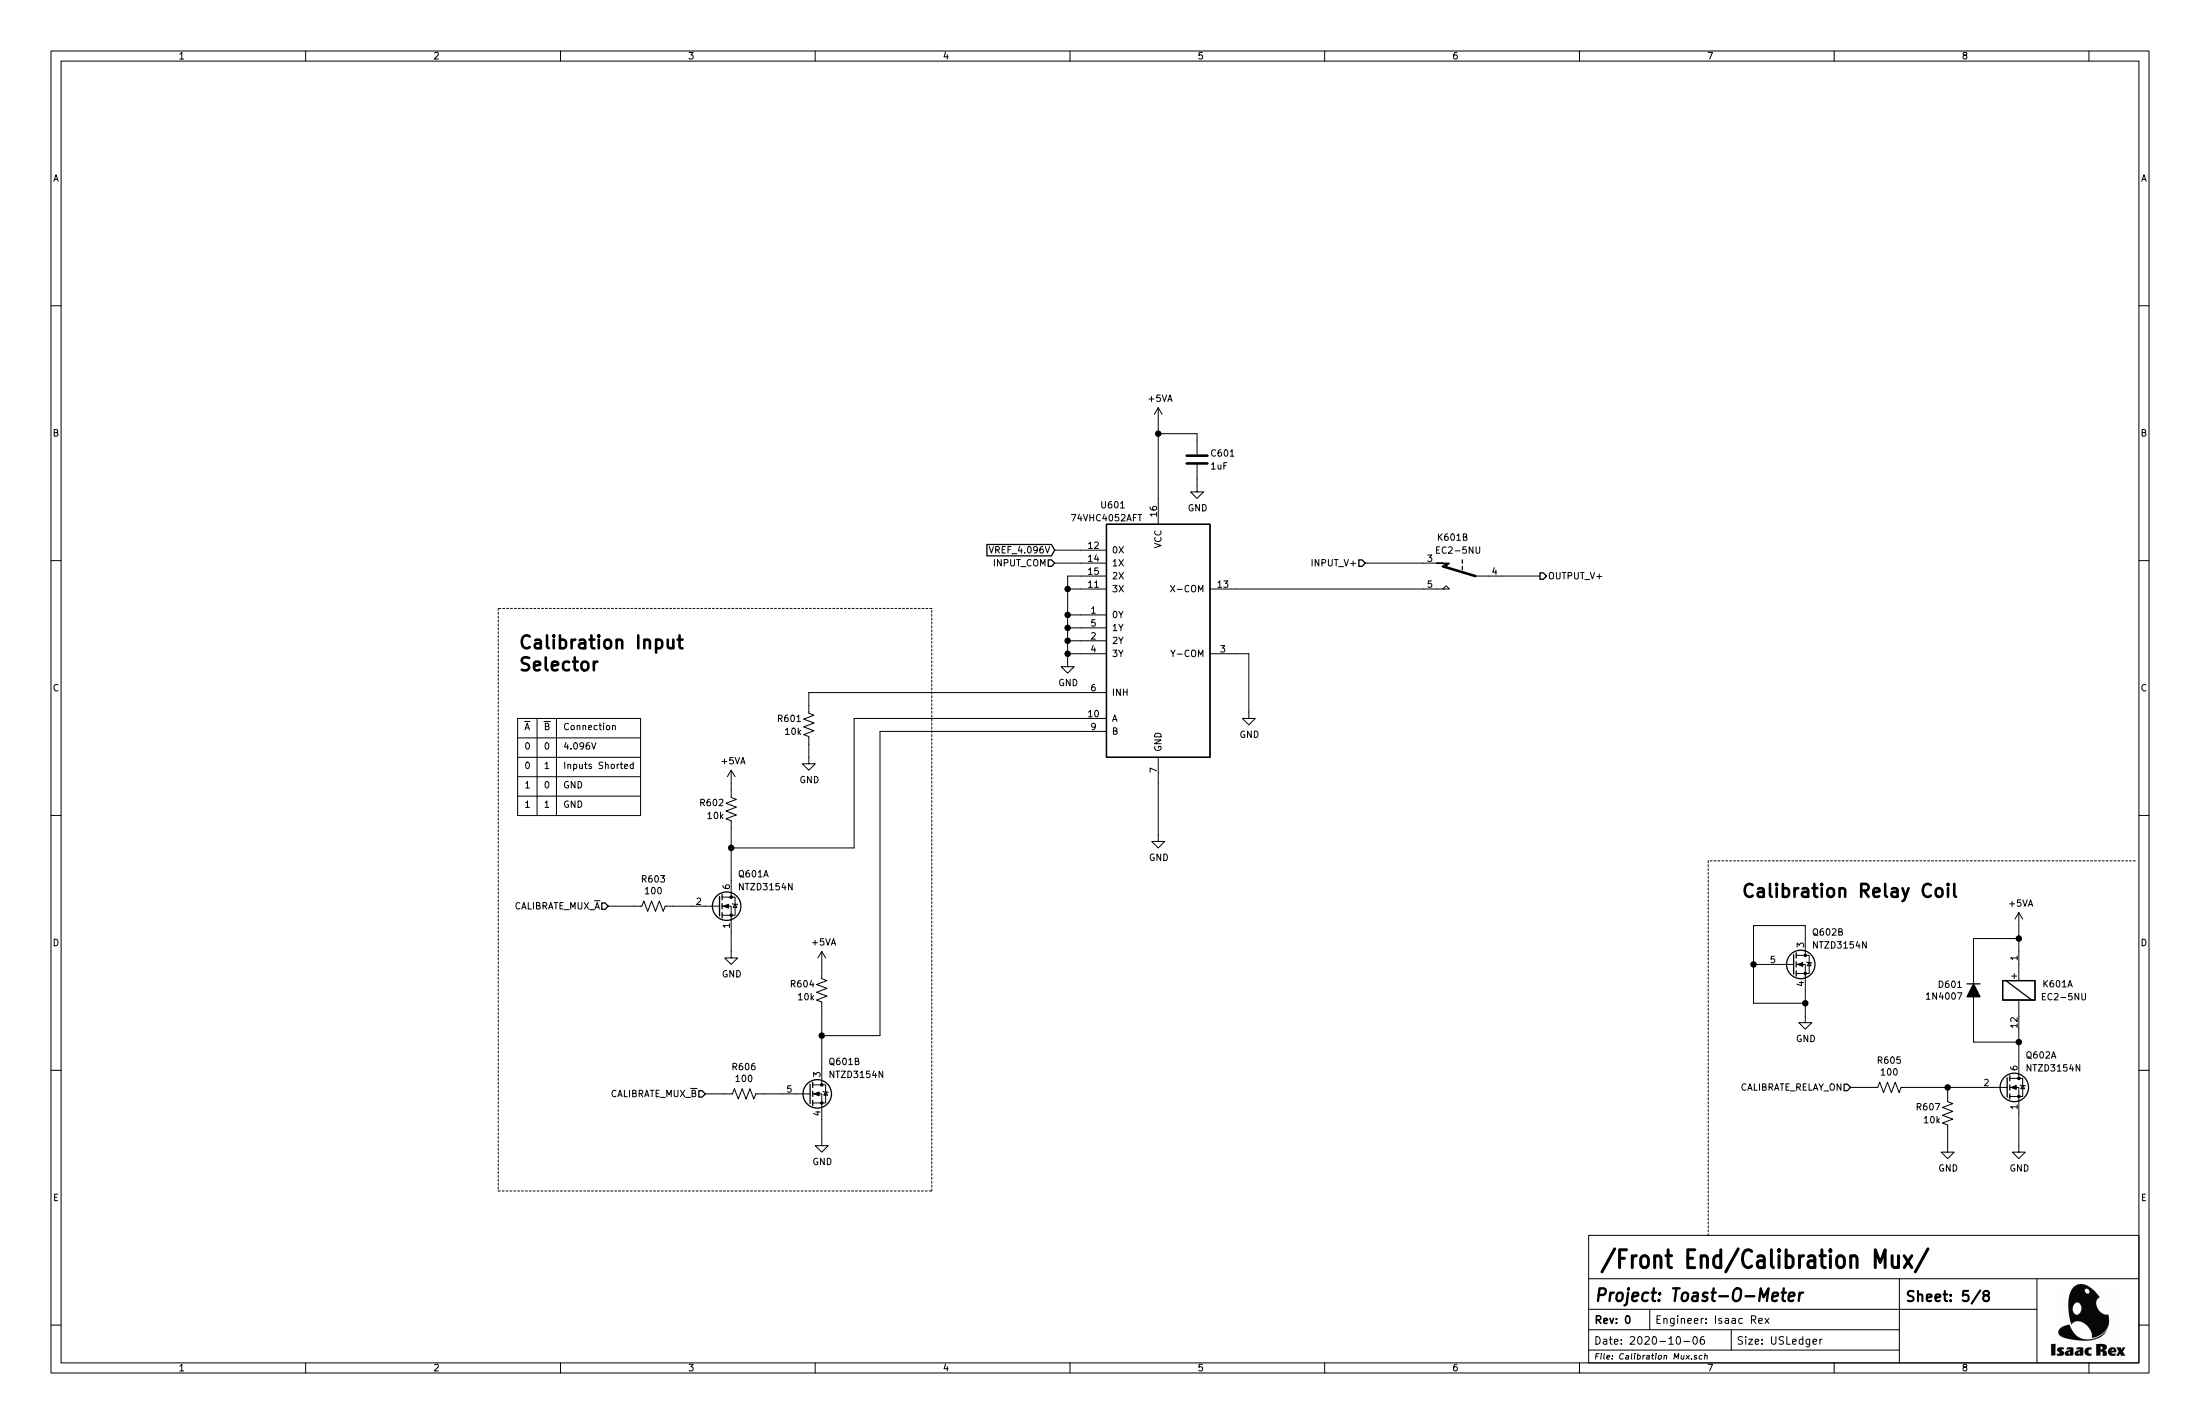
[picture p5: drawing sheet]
EESchema Schematic File Version 4
EELAYER 30 0
EELAYER END
$Descr USLedger 17000 11000
encoding utf-8
Sheet 5 8
Title "Toast-O-Meter"
Date "2020-10-06"
Rev "0"
Comp ""
Comment1 "Isaac Rex"
Comment2 ""
Comment3 ""
Comment4 ""
$EndDescr
Text Notes 4350 6250 0    50   ~ 0
GND
Wire Wire Line
	8250 4550 8250 4750
Connection ~ 8250 4550
Wire Wire Line
	8350 4550 8250 4550
Connection ~ 8250 4750
Wire Wire Line
	8250 4450 8250 4550
Wire Wire Line
	8350 4450 8250 4450
Wire Wire Line
	8150 4350 8350 4350
Wire Wire Line
	9650 5050 9650 5500
Wire Wire Line
	9550 5050 9650 5050
Wire Wire Line
	8250 5050 8250 4950
Connection ~ 8250 5050
Wire Wire Line
	8250 5050 8350 5050
Connection ~ 8250 4950
Wire Wire Line
	8350 4950 8250 4950
Wire Wire Line
	8250 4750 8350 4750
Wire Wire Line
	8250 5100 8250 5050
Wire Wire Line
	8950 6050 8950 6450
Wire Wire Line
	8950 3350 8950 3850
Connection ~ 8950 3350
Wire Wire Line
	9250 3350 8950 3350
Wire Wire Line
	9250 3400 9250 3350
Wire Wire Line
	9250 3750 9250 3700
Wire Wire Line
	8950 3250 8950 3350
$Comp
L power:GND #PWR?
U 1 1
P 9250 3750
AR Path="/5F4FE48A" Ref="#PWR?"  Part="1" 
AR Path="/5F511849/5F4FE48A" Ref="#PWR?"  Part="1" 
AR Path="/5F511849/5F4FBB9F/5F4FE48A" Ref="#PWR0602"  Part="1" 
F 0 "#PWR0602" H 9250 3500 50  0001 C CNN
F 1 "GND" H 9255 3577 50  0000 C CNN
F 2 "" H 9250 3750 50  0001 C CNN
F 3 "" H 9250 3750 50  0001 C CNN
	1    9250 3750
	1    0    0    -1  
$EndComp
$Comp
L Device:C C?
U 1 1
P 9250 3550
AR Path="/5F4FE490" Ref="C?"  Part="1" 
AR Path="/5F511849/5F4FE490" Ref="C?"  Part="1" 
AR Path="/5F511849/5F4FBB9F/5F4FE490" Ref="C601"  Part="1" 
F 0 "C601" H 9350 3600 50  0000 L CNN
F 1 "1uF" H 9350 3500 50  0000 L CNN
F 2 "Resistor_SMD:R_0603_1608Metric_Pad1.05x0.95mm_HandSolder" H 9288 3400 50  0001 C CNN
F 3 "~" H 9250 3550 50  0001 C CNN
F 4 "https://www.digikey.com/en/products/detail/samsung-electro-mechanics/CL10B105MO8NNWC/5961008" H 9250 3550 50  0001 C CNN "Digi-Key Link"
F 5 "1276-6524-1-ND" H 9250 3550 50  0001 C CNN "Digi-Key PN"
	1    9250 3550
	1    0    0    -1  
$EndComp
$Comp
L power:+5VA #PWR?
U 1 1
P 8950 3250
AR Path="/5F4FE496" Ref="#PWR?"  Part="1" 
AR Path="/5F511849/5F4FE496" Ref="#PWR?"  Part="1" 
AR Path="/5F511849/5F4FBB9F/5F4FE496" Ref="#PWR0601"  Part="1" 
F 0 "#PWR0601" H 8950 3100 50  0001 C CNN
F 1 "+5VA" H 8965 3423 50  0000 C CNN
F 2 "" H 8950 3250 50  0001 C CNN
F 3 "" H 8950 3250 50  0001 C CNN
	1    8950 3250
	1    0    0    -1  
$EndComp
Wire Notes Line style solid
	4000 5700 4950 5700
Wire Notes Line style solid
	4000 5550 4000 6300
Wire Notes Line style solid
	4950 5550 4000 5550
Wire Notes Line style solid
	4950 6300 4950 5550
$Comp
L power:GND #PWR?
U 1 1
P 8950 6450
AR Path="/5F4FE4A3" Ref="#PWR?"  Part="1" 
AR Path="/5F511849/5F4FE4A3" Ref="#PWR?"  Part="1" 
AR Path="/5F511849/5F4FBB9F/5F4FE4A3" Ref="#PWR0607"  Part="1" 
F 0 "#PWR0607" H 8950 6200 50  0001 C CNN
F 1 "GND" H 8955 6277 50  0000 C CNN
F 2 "" H 8950 6450 50  0001 C CNN
F 3 "" H 8950 6450 50  0001 C CNN
	1    8950 6450
	1    0    0    -1  
$EndComp
$Comp
L power:GND #PWR?
U 1 1
P 9650 5500
AR Path="/5F4FE4A9" Ref="#PWR?"  Part="1" 
AR Path="/5F511849/5F4FE4A9" Ref="#PWR?"  Part="1" 
AR Path="/5F511849/5F4FBB9F/5F4FE4A9" Ref="#PWR0604"  Part="1" 
F 0 "#PWR0604" H 9650 5250 50  0001 C CNN
F 1 "GND" H 9655 5327 50  0000 C CNN
F 2 "" H 9650 5500 50  0001 C CNN
F 3 "" H 9650 5500 50  0001 C CNN
	1    9650 5500
	1    0    0    -1  
$EndComp
$Comp
L power:GND #PWR?
U 1 1
P 8250 5100
AR Path="/5F4FE4AF" Ref="#PWR?"  Part="1" 
AR Path="/5F511849/5F4FE4AF" Ref="#PWR?"  Part="1" 
AR Path="/5F511849/5F4FBB9F/5F4FE4AF" Ref="#PWR0603"  Part="1" 
F 0 "#PWR0603" H 8250 4850 50  0001 C CNN
F 1 "GND" H 8255 4927 50  0000 C CNN
F 2 "" H 8250 5100 50  0001 C CNN
F 3 "" H 8250 5100 50  0001 C CNN
	1    8250 5100
	1    0    0    -1  
$EndComp
Wire Wire Line
	8150 4250 8350 4250
Text GLabel 8150 4250 0    50   Input ~ 0
VREF_4.096V
$Comp
L irex_Analog_Switch:74VHC4052AFT U?
U 1 1
P 8950 4950
AR Path="/5F511849/5F4FE4B7" Ref="U?"  Part="1" 
AR Path="/5F511849/5F4FBB9F/5F4FE4B7" Ref="U601"  Part="1" 
F 0 "U601" H 8600 6000 50  0000 C CNN
F 1 "74VHC4052AFT" H 8550 5900 50  0000 C CNN
F 2 "Package_SO:TSSOP-16_4.4x5mm_P0.65mm" H 9850 3950 50  0001 C CNN
F 3 "https://www.mouser.com/datasheet/2/408/74VHC4052AFT_datasheet_en_20181030-1760546.pdf" H 8950 4950 50  0001 C CNN
F 4 "https://www.digikey.com/en/products/detail/toshiba-semiconductor-and-storage/74VHC4052AFT/4780915?s=N4IgTCBcDaIOwBYBqAJAwggDAVjAQQDEAVEAXQF8g" H 8950 4950 50  0001 C CNN "Digi-Key Link"
F 5 "74VHC4052AFTCT-ND" H 8950 4950 50  0001 C CNN "Digi-Key PN"
	1    8950 4950
	1    0    0    -1  
$EndComp
Wire Notes Line style solid
	4150 5550 4150 6300
Wire Notes Line style solid
	4300 5550 4300 6300
Text Notes 4050 5650 0    50   ~ 0
~A
Text Notes 4200 5650 0    50   ~ 0
~B\n
Text Notes 4050 5800 0    50   ~ 0
0
Text Notes 4200 5800 0    50   ~ 0
0
Text Notes 4200 5950 0    50   ~ 0
1
Text Notes 4050 5950 0    50   ~ 0
0
Text Notes 4050 6100 0    50   ~ 0
1
Text Notes 4200 6100 0    50   ~ 0
0
Text Notes 4050 6250 0    50   ~ 0
1
Text Notes 4200 6250 0    50   ~ 0
1
Wire Notes Line style solid
	4000 6300 4950 6300
Wire Notes Line style solid
	4000 5850 4950 5850
Wire Notes Line style solid
	4000 6000 4950 6000
Wire Notes Line style solid
	4000 6150 4950 6150
Text Notes 4350 6100 0    50   ~ 0
GND
Text HLabel 8150 4350 0    50   Input ~ 0
INPUT_COM
Text HLabel 4700 7000 0    50   Input ~ 0
CALIBRATE_MUX_~A
Text HLabel 5450 8450 0    50   Input ~ 0
CALIBRATE_MUX_~B
Wire Wire Line
	6600 5550 8350 5550
Wire Wire Line
	6800 5650 8350 5650
$Comp
L irex_Transistor_FET:NTZD3154N Q?
U 2 1
P 6350 8450
AR Path="/5F3FD151/5FFA77CB" Ref="Q?"  Part="2" 
AR Path="/5F3FD151/5FDB7453/5FFA77CB" Ref="Q?"  Part="2" 
AR Path="/5F3FD151/5FE6F821/5FFA77CB" Ref="Q?"  Part="2" 
AR Path="/5FDFAE85/5FE702E1/5FFA77CB" Ref="Q?"  Part="2" 
AR Path="/5FDFAE85/5FE7329E/5FFA77CB" Ref="Q?"  Part="2" 
AR Path="/5F3FD151/5FEE79D7/5FFA77CB" Ref="Q?"  Part="2" 
AR Path="/5F511849/5F4FBB9F/5FEE8CDB/5FFA77CB" Ref="Q?"  Part="2" 
AR Path="/5F511849/5F4FBB9F/5FFA77CB" Ref="Q601"  Part="2" 
F 0 "Q601" H 6400 8700 50  0000 L CNN
F 1 "NTZD3154N" H 6400 8600 50  0000 L CNN
F 2 "Package_TO_SOT_SMD:SOT-563" H 6450 8350 50  0001 L CNN
F 3 "https://www.onsemi.cn/PowerSolutions/document/NTZD3154N-D.PDF" H 6350 8450 50  0001 L CNN
F 4 "https://www.digikey.com/en/products/detail/on-semiconductor/NTZD3154NT1G/687137" H 6350 8450 50  0001 C CNN "Digi-Key Link"
F 5 "NTZD3154NT1GOSCT-ND" H 6350 8450 50  0001 C CNN "Digi-Key PN"
	2    6350 8450
	1    0    0    -1  
$EndComp
$Comp
L irex_Transistor_FET:NTZD3154N Q?
U 1 1
P 5650 7000
AR Path="/5F3FD151/5FFA54DD" Ref="Q?"  Part="1" 
AR Path="/5F3FD151/5FD730FD/5FFA54DD" Ref="Q?"  Part="1" 
AR Path="/5F3FD151/5FDD18C6/5FFA54DD" Ref="Q?"  Part="1" 
AR Path="/5F3FD151/5FE6F81B/5FFA54DD" Ref="Q?"  Part="1" 
AR Path="/5FDFAE85/5FE702DB/5FFA54DD" Ref="Q?"  Part="1" 
AR Path="/5FDFAE85/5FE7329A/5FFA54DD" Ref="Q?"  Part="1" 
AR Path="/5F3FD151/5FEE79DD/5FFA54DD" Ref="Q?"  Part="1" 
AR Path="/5F511849/5F4FBB9F/5FEE8CE1/5FFA54DD" Ref="Q?"  Part="1" 
AR Path="/5F511849/5F4FBB9F/5FEF5786/5FFA54DD" Ref="Q?"  Part="1" 
AR Path="/5F511849/5F4FBB9F/5FEF9BAE/5FFA54DD" Ref="Q?"  Part="1" 
AR Path="/5F511849/5F4FBB9F/5FFA54DD" Ref="Q601"  Part="1" 
F 0 "Q601" H 5700 7250 50  0000 L CNN
F 1 "NTZD3154N" H 5700 7150 50  0000 L CNN
F 2 "Package_TO_SOT_SMD:SOT-563" H 5750 6900 50  0001 L CNN
F 3 "https://www.onsemi.cn/PowerSolutions/document/NTZD3154N-D.PDF" H 5650 7000 50  0001 L CNN
F 4 "https://www.digikey.com/en/products/detail/on-semiconductor/NTZD3154NT1G/687137" H 5650 7000 50  0001 C CNN "Digi-Key Link"
F 5 "NTZD3154NT1GOSCT-ND" H 5650 7000 50  0001 C CNN "Digi-Key PN"
	1    5650 7000
	1    0    0    -1  
$EndComp
Wire Wire Line
	5650 6800 5650 6550
Wire Wire Line
	5650 7350 5650 7200
$Comp
L power:GND #PWR?
U 1 1
P 5650 7350
AR Path="/5FFB4624" Ref="#PWR?"  Part="1" 
AR Path="/5F511849/5FFB4624" Ref="#PWR?"  Part="1" 
AR Path="/5F511849/5F4FBB9F/5FFB4624" Ref="#PWR0609"  Part="1" 
F 0 "#PWR0609" H 5650 7100 50  0001 C CNN
F 1 "GND" H 5655 7177 50  0000 C CNN
F 2 "" H 5650 7350 50  0001 C CNN
F 3 "" H 5650 7350 50  0001 C CNN
	1    5650 7350
	1    0    0    -1  
$EndComp
$Comp
L power:+5VA #PWR?
U 1 1
P 5650 6050
AR Path="/5FFB5098" Ref="#PWR?"  Part="1" 
AR Path="/5F511849/5FFB5098" Ref="#PWR?"  Part="1" 
AR Path="/5F511849/5F4FBB9F/5FFB5098" Ref="#PWR0606"  Part="1" 
F 0 "#PWR0606" H 5650 5900 50  0001 C CNN
F 1 "+5VA" H 5665 6223 50  0000 C CNN
F 2 "" H 5650 6050 50  0001 C CNN
F 3 "" H 5650 6050 50  0001 C CNN
	1    5650 6050
	1    0    0    -1  
$EndComp
Wire Wire Line
	5650 6050 5650 6100
Wire Wire Line
	6600 6550 5650 6550
Wire Wire Line
	6600 5550 6600 6550
Connection ~ 5650 6550
Wire Wire Line
	5650 6550 5650 6400
Wire Wire Line
	6350 8250 6350 8000
$Comp
L power:+5VA #PWR?
U 1 1
P 6350 7450
AR Path="/5FFBEC35" Ref="#PWR?"  Part="1" 
AR Path="/5F511849/5FFBEC35" Ref="#PWR?"  Part="1" 
AR Path="/5F511849/5F4FBB9F/5FFBEC35" Ref="#PWR0610"  Part="1" 
F 0 "#PWR0610" H 6350 7300 50  0001 C CNN
F 1 "+5VA" H 6365 7623 50  0000 C CNN
F 2 "" H 6350 7450 50  0001 C CNN
F 3 "" H 6350 7450 50  0001 C CNN
	1    6350 7450
	1    0    0    -1  
$EndComp
Wire Wire Line
	6350 7450 6350 7500
Connection ~ 6350 8000
Wire Wire Line
	6350 8000 6350 7800
Wire Wire Line
	6350 8800 6350 8650
$Comp
L power:GND #PWR?
U 1 1
P 6350 8800
AR Path="/5FFC18F6" Ref="#PWR?"  Part="1" 
AR Path="/5F511849/5FFC18F6" Ref="#PWR?"  Part="1" 
AR Path="/5F511849/5F4FBB9F/5FFC18F6" Ref="#PWR0612"  Part="1" 
F 0 "#PWR0612" H 6350 8550 50  0001 C CNN
F 1 "GND" H 6355 8627 50  0000 C CNN
F 2 "" H 6350 8800 50  0001 C CNN
F 3 "" H 6350 8800 50  0001 C CNN
	1    6350 8800
	1    0    0    -1  
$EndComp
Wire Wire Line
	6800 5650 6800 8000
Wire Wire Line
	6800 8000 6350 8000
Wire Wire Line
	8250 4850 8250 4750
Wire Wire Line
	8250 4950 8250 4850
Connection ~ 8250 4850
Wire Wire Line
	8250 4850 8350 4850
Wire Wire Line
	6250 5450 6250 5350
$Comp
L irex_Transistor_FET:NTZD3154N Q?
U 1 1
P 15600 8400
AR Path="/5F3FD151/5FFCC6C6" Ref="Q?"  Part="1" 
AR Path="/5F3FD151/5FD730FD/5FFCC6C6" Ref="Q?"  Part="1" 
AR Path="/5F3FD151/5FDD18C6/5FFCC6C6" Ref="Q?"  Part="1" 
AR Path="/5F3FD151/5FE6F81B/5FFCC6C6" Ref="Q?"  Part="1" 
AR Path="/5FDFAE85/5FE702DB/5FFCC6C6" Ref="Q?"  Part="1" 
AR Path="/5FDFAE85/5FE7329A/5FFCC6C6" Ref="Q?"  Part="1" 
AR Path="/5F3FD151/5FEE79DD/5FFCC6C6" Ref="Q?"  Part="1" 
AR Path="/5F511849/5F4FBB9F/5FEE8CE1/5FFCC6C6" Ref="Q?"  Part="1" 
AR Path="/5F511849/5F4FBB9F/5FEF5786/5FFCC6C6" Ref="Q?"  Part="1" 
AR Path="/5F511849/5F4FBB9F/5FEF9BAE/5FFCC6C6" Ref="Q?"  Part="1" 
AR Path="/5F511849/5F4FBB9F/5FFCC6C6" Ref="Q602"  Part="1" 
F 0 "Q602" H 15650 8650 50  0000 L CNN
F 1 "NTZD3154N" H 15650 8550 50  0000 L CNN
F 2 "Package_TO_SOT_SMD:SOT-563" H 15700 8300 50  0001 L CNN
F 3 "https://www.onsemi.cn/PowerSolutions/document/NTZD3154N-D.PDF" H 15600 8400 50  0001 L CNN
F 4 "https://www.digikey.com/en/products/detail/on-semiconductor/NTZD3154NT1G/687137" H 15600 8400 50  0001 C CNN "Digi-Key Link"
F 5 "NTZD3154NT1GOSCT-ND" H 15600 8400 50  0001 C CNN "Digi-Key PN"
	1    15600 8400
	1    0    0    -1  
$EndComp
Wire Wire Line
	8350 5350 6250 5350
$Comp
L Device:R_US R?
U 1 1
P 6250 5600
AR Path="/5F4FE46B" Ref="R?"  Part="1" 
AR Path="/5F511849/5F4FE46B" Ref="R?"  Part="1" 
AR Path="/5F511849/5F4FBB9F/5F4FE46B" Ref="R601"  Part="1" 
F 0 "R601" H 6200 5650 50  0000 R CNN
F 1 "10k" H 6200 5550 50  0000 R CNN
F 2 "Resistor_SMD:R_0603_1608Metric_Pad1.05x0.95mm_HandSolder" V 6290 5590 50  0001 C CNN
F 3 "~" H 6250 5600 50  0001 C CNN
F 4 "https://www.digikey.com/en/products/detail/yageo/RC0603FR-0710KL/726880?s=N4IgTCBcDaIEoGEAMA2JBmAYnAtEg7AIxIDSAMiALoC%2BQA" H 6250 5600 50  0001 C CNN "Digi-Key Link"
F 5 "311-10.0KHRCT-ND" H 6250 5600 50  0001 C CNN "Digi-Key PN"
	1    6250 5600
	1    0    0    -1  
$EndComp
$Comp
L power:GND #PWR?
U 1 1
P 6250 5850
AR Path="/5F4FE462" Ref="#PWR?"  Part="1" 
AR Path="/5F511849/5F4FE462" Ref="#PWR?"  Part="1" 
AR Path="/5F511849/5F4FBB9F/5F4FE462" Ref="#PWR0605"  Part="1" 
F 0 "#PWR0605" H 6250 5600 50  0001 C CNN
F 1 "GND" H 6255 5677 50  0000 C CNN
F 2 "" H 6250 5850 50  0001 C CNN
F 3 "" H 6250 5850 50  0001 C CNN
	1    6250 5850
	1    0    0    -1  
$EndComp
Wire Wire Line
	6250 5850 6250 5750
$Comp
L irex_Relay:EC2-5NU_Split K?
U 1 1
P 15600 7650
AR Path="/5FAFCC09" Ref="K?"  Part="2" 
AR Path="/5F511849/5FAFCC09" Ref="K?"  Part="2" 
AR Path="/5F511849/5F4FBB9F/5FAFCC09" Ref="K601"  Part="1" 
F 0 "K601" H 15300 7700 50  0000 C CNN
F 1 "EC2-5NU" H 15250 7600 50  0000 C CNN
F 2 "Relay_THT:Relay_DPDT_Kemet_EC2" H 15800 7550 50  0001 L CNN
F 3 "https://content.kemet.com/datasheets/KEM_R7002_EC2_EE2.pdf" H 15600 7650 50  0001 C CNN
F 4 "https://www.digikey.com/en/products/detail/kemet/EC2-5NU/4291118" H 15600 7650 50  0001 C CNN "Digi-Key Link"
F 5 "399-11052-5-ND" H 15600 7650 50  0001 C CNN "Digi-Key PN"
	1    15600 7650
	-1   0    0    -1  
$EndComp
$Comp
L irex_Relay:EC2-5NU_Split K?
U 2 1
P 11300 4450
AR Path="/5FAFCC0F" Ref="K?"  Part="1" 
AR Path="/5F511849/5FAFCC0F" Ref="K?"  Part="1" 
AR Path="/5F511849/5F4FBB9F/5FAFCC0F" Ref="K601"  Part="2" 
F 0 "K601" V 11000 4400 50  0000 L CNN
F 1 "EC2-5NU" V 11100 4300 50  0000 L CNN
F 2 "Relay_THT:Relay_DPDT_Kemet_EC2" H 11500 4350 50  0001 L CNN
F 3 "https://content.kemet.com/datasheets/KEM_R7002_EC2_EE2.pdf" H 11300 4450 50  0001 C CNN
F 4 "https://www.digikey.com/en/products/detail/kemet/EC2-5NU/4291118" H 11300 4450 50  0001 C CNN "Digi-Key Link"
F 5 "399-11052-5-ND" H 11300 4450 50  0001 C CNN "Digi-Key PN"
	2    11300 4450
	0    -1   1    0   
$EndComp
$Comp
L power:GND #PWR?
U 1 1
P 15600 8850
AR Path="/5FAFCC15" Ref="#PWR?"  Part="1" 
AR Path="/5F511849/5FAFCC15" Ref="#PWR?"  Part="1" 
AR Path="/5F511849/5F4FBB9F/5FAFCC15" Ref="#PWR0614"  Part="1" 
F 0 "#PWR0614" H 15600 8600 50  0001 C CNN
F 1 "GND" H 15605 8677 50  0000 C CNN
F 2 "" H 15600 8850 50  0001 C CNN
F 3 "" H 15600 8850 50  0001 C CNN
	1    15600 8850
	1    0    0    -1  
$EndComp
Wire Wire Line
	15600 7350 15600 7250
Wire Wire Line
	15250 7500 15250 7250
Wire Wire Line
	15250 7250 15600 7250
Wire Wire Line
	15250 7800 15250 8050
Wire Wire Line
	15250 8050 15600 8050
Connection ~ 15600 8050
Wire Wire Line
	15600 8050 15600 7950
$Comp
L power:+5VA #PWR?
U 1 1
P 15600 7150
AR Path="/5FAFCC28" Ref="#PWR?"  Part="1" 
AR Path="/5F511849/5FAFCC28" Ref="#PWR?"  Part="1" 
AR Path="/5F511849/5F4FBB9F/5FAFCC28" Ref="#PWR0608"  Part="1" 
F 0 "#PWR0608" H 15600 7000 50  0001 C CNN
F 1 "+5VA" H 15615 7323 50  0000 C CNN
F 2 "" H 15600 7150 50  0001 C CNN
F 3 "" H 15600 7150 50  0001 C CNN
	1    15600 7150
	1    0    0    -1  
$EndComp
Wire Wire Line
	15600 7250 15600 7150
Connection ~ 15600 7250
Wire Wire Line
	15600 8050 15600 8200
Wire Wire Line
	15600 8850 15600 8600
Text HLabel 14300 8400 0    50   Input ~ 0
CALIBRATE_RELAY_ON
$Comp
L Device:R_US R?
U 1 1
P 15050 8600
AR Path="/5FAFCC33" Ref="R?"  Part="1" 
AR Path="/5F511849/5FAFCC33" Ref="R?"  Part="1" 
AR Path="/5F511849/5F4FBB9F/5FAFCC33" Ref="R607"  Part="1" 
F 0 "R607" H 15000 8650 50  0000 R CNN
F 1 "10k" H 15000 8550 50  0000 R CNN
F 2 "Resistor_SMD:R_0603_1608Metric_Pad1.05x0.95mm_HandSolder" V 15090 8590 50  0001 C CNN
F 3 "~" H 15050 8600 50  0001 C CNN
F 4 "https://www.digikey.com/en/products/detail/yageo/RC0603FR-0710KL/726880?s=N4IgTCBcDaIEoGEAMA2JBmAYnAtEg7AIxIDSAMiALoC%2BQA" H 15050 8600 50  0001 C CNN "Digi-Key Link"
F 5 "311-10.0KHRCT-ND" H 15050 8600 50  0001 C CNN "Digi-Key PN"
	1    15050 8600
	1    0    0    -1  
$EndComp
$Comp
L power:GND #PWR?
U 1 1
P 15050 8850
AR Path="/5FAFCC39" Ref="#PWR?"  Part="1" 
AR Path="/5F511849/5FAFCC39" Ref="#PWR?"  Part="1" 
AR Path="/5F511849/5F4FBB9F/5FAFCC39" Ref="#PWR0613"  Part="1" 
F 0 "#PWR0613" H 15050 8600 50  0001 C CNN
F 1 "GND" H 15055 8677 50  0000 C CNN
F 2 "" H 15050 8850 50  0001 C CNN
F 3 "" H 15050 8850 50  0001 C CNN
	1    15050 8850
	1    0    0    -1  
$EndComp
Text Notes 13450 6950 0    100  ~ 20
Calibration Relay Coil
$Comp
L Device:D_ALT D?
U 1 1
P 15250 7650
AR Path="/5F511849/5FAFCC1C" Ref="D?"  Part="1" 
AR Path="/5F511849/5F4FBB9F/5FAFCC1C" Ref="D601"  Part="1" 
F 0 "D601" V 15204 7730 50  0000 L CNN
F 1 "1N4007" V 15295 7730 50  0000 L CNN
F 2 "Diode_SMD:D_SOD-123" H 15250 7650 50  0001 C CNN
F 3 "http://www.smc-diodes.com/propdf/1N4001FL-1N4007FL%20N1646%20REV.A.pdf" H 15250 7650 50  0001 C CNN
F 4 "https://www.digikey.com/en/products/detail/smc-diode-solutions/1N4007FLTR/11657817" H 15250 7650 50  0001 C CNN "Digi-Key Link"
F 5 "1655-1N4007FLCT-ND" H 15250 7650 50  0001 C CNN "Digi-Key PN"
	1    15250 7650
	0    -1   1    0   
$EndComp
Text HLabel 10550 4350 0    50   Input ~ 0
INPUT_V+
Wire Wire Line
	9550 4550 11000 4550
Wire Wire Line
	10550 4350 11000 4350
Text HLabel 11900 4450 2    50   Output ~ 0
OUTPUT_V+
Wire Wire Line
	11600 4450 11900 4450
Wire Notes Line
	7200 4700 3850 4700
Wire Notes Line
	3850 4700 3850 9200
Wire Notes Line
	3850 9200 7200 9200
Wire Notes Line
	7200 9200 7200 4700
Text Notes 4000 5200 0    100  ~ 20
Calibration Input\nSelector
Text Notes 4350 5950 0    50   ~ 0
Inputs Shorted
Text Notes 4350 5800 0    50   ~ 0
4.096V
Text Notes 4350 5650 0    50   ~ 0
Connection
Wire Wire Line
	15050 8750 15050 8850
Wire Wire Line
	15050 8450 15050 8400
Wire Wire Line
	15050 8400 15300 8400
$Comp
L Device:R_US R?
U 1 1
P 5650 6250
AR Path="/5FC42E82" Ref="R?"  Part="1" 
AR Path="/5F511849/5FC42E82" Ref="R?"  Part="1" 
AR Path="/5F511849/5F4FBB9F/5FC42E82" Ref="R602"  Part="1" 
F 0 "R602" H 5600 6300 50  0000 R CNN
F 1 "10k" H 5600 6200 50  0000 R CNN
F 2 "Resistor_SMD:R_0603_1608Metric_Pad1.05x0.95mm_HandSolder" V 5690 6240 50  0001 C CNN
F 3 "~" H 5650 6250 50  0001 C CNN
F 4 "https://www.digikey.com/en/products/detail/yageo/RC0603FR-0710KL/726880?s=N4IgTCBcDaIEoGEAMA2JBmAYnAtEg7AIxIDSAMiALoC%2BQA" H 5650 6250 50  0001 C CNN "Digi-Key Link"
F 5 "311-10.0KHRCT-ND" H 5650 6250 50  0001 C CNN "Digi-Key PN"
	1    5650 6250
	1    0    0    -1  
$EndComp
$Comp
L Device:R_US R?
U 1 1
P 6350 7650
AR Path="/5FC4377B" Ref="R?"  Part="1" 
AR Path="/5F511849/5FC4377B" Ref="R?"  Part="1" 
AR Path="/5F511849/5F4FBB9F/5FC4377B" Ref="R604"  Part="1" 
F 0 "R604" H 6300 7700 50  0000 R CNN
F 1 "10k" H 6300 7600 50  0000 R CNN
F 2 "Resistor_SMD:R_0603_1608Metric_Pad1.05x0.95mm_HandSolder" V 6390 7640 50  0001 C CNN
F 3 "~" H 6350 7650 50  0001 C CNN
F 4 "https://www.digikey.com/en/products/detail/yageo/RC0603FR-0710KL/726880?s=N4IgTCBcDaIEoGEAMA2JBmAYnAtEg7AIxIDSAMiALoC%2BQA" H 6350 7650 50  0001 C CNN "Digi-Key Link"
F 5 "311-10.0KHRCT-ND" H 6350 7650 50  0001 C CNN "Digi-Key PN"
	1    6350 7650
	1    0    0    -1  
$EndComp
$Comp
L Device:R_US R?
U 1 1
P 5750 8450
AR Path="/5FDFAE85/5F96FC91" Ref="R?"  Part="1" 
AR Path="/5F511849/5F4FBB9F/5F96FC91" Ref="R606"  Part="1" 
F 0 "R606" V 5955 8450 50  0000 C CNN
F 1 "100" V 5864 8450 50  0000 C CNN
F 2 "Resistor_SMD:R_0603_1608Metric_Pad1.05x0.95mm_HandSolder" V 5790 8440 50  0001 C CNN
F 3 "~" H 5750 8450 50  0001 C CNN
F 4 "https://www.digikey.com/en/products/detail/yageo/RC0603FR-07100RL/726888" H 5750 8450 50  0001 C CNN "Digi-Key Link"
F 5 "311-100HRCT-ND" H 5750 8450 50  0001 C CNN "Digi-Key PN"
	1    5750 8450
	0    -1   -1   0   
$EndComp
Wire Wire Line
	5900 8450 6050 8450
Wire Wire Line
	5450 8450 5600 8450
$Comp
L Device:R_US R?
U 1 1
P 5050 7000
AR Path="/5FDFAE85/5F974795" Ref="R?"  Part="1" 
AR Path="/5F511849/5F4FBB9F/5F974795" Ref="R603"  Part="1" 
F 0 "R603" V 5255 7000 50  0000 C CNN
F 1 "100" V 5164 7000 50  0000 C CNN
F 2 "Resistor_SMD:R_0603_1608Metric_Pad1.05x0.95mm_HandSolder" V 5090 6990 50  0001 C CNN
F 3 "~" H 5050 7000 50  0001 C CNN
F 4 "https://www.digikey.com/en/products/detail/yageo/RC0603FR-07100RL/726888" H 5050 7000 50  0001 C CNN "Digi-Key Link"
F 5 "311-100HRCT-ND" H 5050 7000 50  0001 C CNN "Digi-Key PN"
	1    5050 7000
	0    -1   -1   0   
$EndComp
Wire Wire Line
	5200 7000 5350 7000
Wire Wire Line
	4700 7000 4900 7000
$Comp
L Device:R_US R?
U 1 1
P 14600 8400
AR Path="/5FDFAE85/5F97C138" Ref="R?"  Part="1" 
AR Path="/5F511849/5F4FBB9F/5F97C138" Ref="R605"  Part="1" 
F 0 "R605" V 14805 8400 50  0000 C CNN
F 1 "100" V 14714 8400 50  0000 C CNN
F 2 "Resistor_SMD:R_0603_1608Metric_Pad1.05x0.95mm_HandSolder" V 14640 8390 50  0001 C CNN
F 3 "~" H 14600 8400 50  0001 C CNN
F 4 "https://www.digikey.com/en/products/detail/yageo/RC0603FR-07100RL/726888" H 14600 8400 50  0001 C CNN "Digi-Key Link"
F 5 "311-100HRCT-ND" H 14600 8400 50  0001 C CNN "Digi-Key PN"
	1    14600 8400
	0    -1   -1   0   
$EndComp
Wire Wire Line
	14750 8400 15050 8400
Connection ~ 15050 8400
Wire Wire Line
	14450 8400 14300 8400
$Comp
L irex_Transistor_FET:NTZD3154N Q?
U 2 1
P 13950 7450
AR Path="/5F3FD151/5F9C2988" Ref="Q?"  Part="1" 
AR Path="/5F3FD151/5FD730FD/5F9C2988" Ref="Q?"  Part="1" 
AR Path="/5F3FD151/5FDD18C6/5F9C2988" Ref="Q?"  Part="1" 
AR Path="/5F3FD151/5FE6F81B/5F9C2988" Ref="Q?"  Part="1" 
AR Path="/5FDFAE85/5FE702DB/5F9C2988" Ref="Q?"  Part="1" 
AR Path="/5FDFAE85/5FE7329A/5F9C2988" Ref="Q?"  Part="1" 
AR Path="/5F3FD151/5FEE79DD/5F9C2988" Ref="Q?"  Part="1" 
AR Path="/5F511849/5F4FBB9F/5FEE8CE1/5F9C2988" Ref="Q?"  Part="1" 
AR Path="/5F511849/5F4FBB9F/5FEF5786/5F9C2988" Ref="Q?"  Part="1" 
AR Path="/5F511849/5F4FBB9F/5FEF9BAE/5F9C2988" Ref="Q?"  Part="1" 
AR Path="/5F511849/5F4FBB9F/5F9C2988" Ref="Q602"  Part="2" 
F 0 "Q602" H 14000 7700 50  0000 L CNN
F 1 "NTZD3154N" H 14000 7600 50  0000 L CNN
F 2 "Package_TO_SOT_SMD:SOT-563" H 14050 7350 50  0001 L CNN
F 3 "https://www.onsemi.cn/PowerSolutions/document/NTZD3154N-D.PDF" H 13950 7450 50  0001 L CNN
F 4 "https://www.digikey.com/en/products/detail/on-semiconductor/NTZD3154NT1G/687137" H 13950 7450 50  0001 C CNN "Digi-Key Link"
F 5 "NTZD3154NT1GOSCT-ND" H 13950 7450 50  0001 C CNN "Digi-Key PN"
	2    13950 7450
	1    0    0    -1  
$EndComp
Wire Wire Line
	13650 7450 13550 7450
Wire Wire Line
	13550 7450 13550 7750
Wire Wire Line
	13550 7750 13950 7750
Wire Wire Line
	13950 7750 13950 7650
$Comp
L power:GND #PWR?
U 1 1
P 13950 7850
AR Path="/5F9C650B" Ref="#PWR?"  Part="1" 
AR Path="/5F511849/5F9C650B" Ref="#PWR?"  Part="1" 
AR Path="/5F511849/5F4FBB9F/5F9C650B" Ref="#PWR0611"  Part="1" 
F 0 "#PWR0611" H 13950 7600 50  0001 C CNN
F 1 "GND" H 13955 7677 50  0000 C CNN
F 2 "" H 13950 7850 50  0001 C CNN
F 3 "" H 13950 7850 50  0001 C CNN
	1    13950 7850
	1    0    0    -1  
$EndComp
Wire Wire Line
	13950 7850 13950 7750
Connection ~ 13950 7750
Wire Wire Line
	13550 7450 13550 7150
Wire Wire Line
	13550 7150 13950 7150
Wire Wire Line
	13950 7150 13950 7250
Connection ~ 13550 7450
Wire Notes Line
	16500 6650 13200 6650
Wire Notes Line
	13200 6650 13200 9550
$EndSCHEMATC
